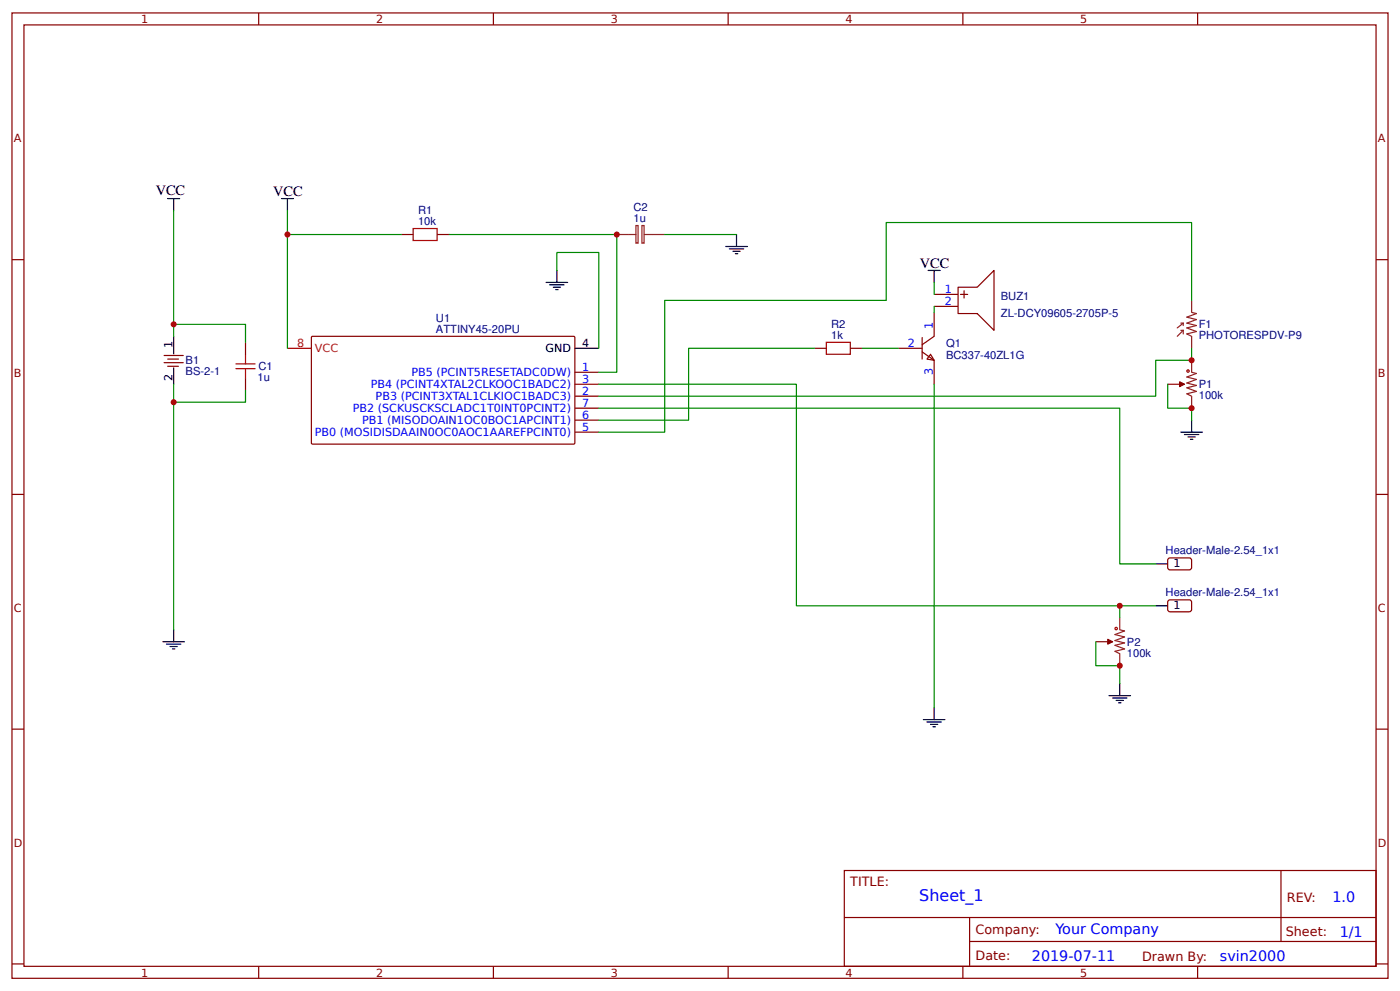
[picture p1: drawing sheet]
<svg xmlns="http://www.w3.org/2000/svg" width="309mm" height="219mm" viewBox="0 0 309 219" stroke-linecap="round" stroke-linejoin="round" font-family="sans-serif">
<g fill="none" stroke="#800" stroke-width=".26">
<path d="M2.6 2.9h304.1v213.2h-304.1zM5.3 5.5h298.7v208h-298.7zM57.1 2.9v2.6M109 2.9v2.6M160.9 2.9v2.6M212.7 2.9v2.6M264.6 2.9v2.6M2.6 57.4h2.7M304 57.4h2.7M36.2 78.5h4.3M37 79.3h2.4M68.8 74.4l.3-.1h57.8l.1 .3v23.4l-.3 .1h-57.8l-.1-.3z"/>
<path d="M206.4 65h5.3M206.4 67.7h5.3M211.7 63.4h4.2l3.7-3.7v13.3l-3.7-3.7h-4.2zM212.2 65h1.6M213 64.2v1.6M36.2 80.1h4.3M37 80.9h2.4M127 82.2h5.3M127 87.5h5.3M127 84.9h5.3M127 95.5h5.3M127 92.8h5.3"/>
<path d="M127 90.2h5.3M258 84.9h2.6M2.6 109.2h2.7M304 109.2h2.7M258 123.5l.5-.3 4.5 .1 .3 .5-.1 1.8-.5 .3-4.5-.1-.2-.4zM258 132.8l.5-.3 4.5 .1 .3 .4-.1 1.9-.5 .2h-4.5l-.2-.5zM242.1 141.8h2.6M2.6 161.1h2.7M304 161.1h2.7M186.5 192.3h117.5v21.2h-117.5zM283 192.3v15.7M2.6 212.9h2.7"/>
<path d="M57.1 213.5v2.6M109 213.5v2.6M160.9 213.5v2.6M186.6 202.7h117.3M212.7 213.5v2.6M214.2 208h89.7M214.2 202.7v10.6M264.6 213.5v2.6M304 212.9h2.7"/>
</g>
<g fill="none" stroke="#000" stroke-width=".26">
<path d="M37 43.9h2.7M38.4 43.9v2.6M62.2 43.9h2.6M63.5 43.9v2.6M123 59.7v2.7M38.4 74.3v4M120.6 62.4h4.8M121.4 62.9h3.2M122.2 63.4h1.6M122.8 64h.5M127 76.9h5.3M38.4 81.2v3.7"/>
<path d="M260.9 95.5h4.7M261.7 96h3.1M262.5 96.5h1.6M263 97h.5M263.3 92.8v2.7M38.4 139.1v2.7M255.3 124.6h2.7M255.3 133.8h2.7M36 141.8h4.7M36.8 142.3h3.2M37.6 142.8h1.6M38.1 143.4h.5"/>
<path d="M245 153.7h4.8M245.8 154.2h3.2M246.6 154.7h1.6M247.1 155.3h.5M247.4 151v2.7"/>
</g>
<path d="M63.5 76.9h5.3" fill="none" stroke="#f00" stroke-width=".26"/>
<path d="M260.9 73h.5M260.9 71.4h.5M261.4 73l-1.3 1.3M261.4 71.4v.5M261.4 73v.8M261.4 71.4l-1.3 1M263.3 66.4v2.6l1 .3-2.1 .8 2.1 .5-2.1 .8 2.1 .5-2.1 .5 2.1 .8-2.1 .6 1.1 .5v2.6M263.3 79.6v2.6l1 .3-2.1 .8 2.1 .5-2.1 .8 2.1 .5-2.1 .6 2.1 .8-2.1 .5 1.1 .5v2.7M260.6 84.9h1.1M247.4 136.5v2.6l1 .3-2.1 .8 2.1 .5-2.1 .8 2.1 .5-2.1 .6 2.1 .8-2.1 .5 1.1 .5v2.7M244.7 141.8h1.1" fill="none" stroke="#8d2323" stroke-width=".26"/>
<g fill="#800" stroke="#800" stroke-width=".26">
<path d="M260.6 84.3l1.1 .6-1.1 .5z"/>
<path d="M244.7 141.2l1.1 .6-1.1 .5z"/>
</g>
<g fill="none" stroke="#a00000" stroke-width=".26">
<circle cx="262.5" cy="82" r=".26"/>
<circle cx="246.6" cy="138.9" r=".26"/>
</g>
<path d="M38.4 46.5v27.8M263.3 76.9v2.7h-8v7.9h-123M38.4 84.9v54.2M258 84.9v5.3h5.3v2.6M242.1 141.8v5.3h5.3v3.9" fill="none" stroke="#080" stroke-width=".26"/>
<path d="M205.6 78.3l.8 1.3-1.6-.3z" fill="#fefefe" stroke="#800" stroke-width=".26"/>
<path d="M88.6 51.8h2.7M96.6 51.8h2.6M54.2 75.6v2.7M179.9 76.9h2.7M187.9 76.9h2.6M198.4 76.9h5.3M203.7 77.7l2.7 1.9v5.3M203.7 74.6v4.7M206.4 69v5.3l-2.7 1.8M54.2 83.6v2.6" fill="none" stroke="#800" stroke-width=".26"/>
<path d="M160.3 54.5h4.8M161.1 55h3.2M161.9 55.5h1.6M162.5 56h.5M162.7 51.8v2.7M205.1 59.7h2.6M206.4 59.7v2.7M204 159h4.8M204.8 159.5h3.2M206.4 156.3v2.7M205.6 160h1.6M206.1 160.5h.5" fill="none" stroke="#000" stroke-width=".26"/>
<path d="M91.3 50.5h5.3v2.6h-5.3zM54.2 78.3v2.1M182.6 75.6h5.3v2.7h-5.3zM52.1 81.4h4.3M52.1 80.4h4.3M54.2 81.4v2.2" fill="none" stroke="#a00000" stroke-width=".26"/>
<g fill="none" stroke="#080" stroke-width=".26">
<path d="M63.5 46.5v30.4M63.5 51.8h25.1M99.2 51.8h37.1v30.4h-4M123 59.7v-3.9h9.3v21.1M146.8 51.8h15.9M38.4 71.6h15.8v4M179.9 76.9h-27.8v15.9h-19.8M190.5 76.9h7.9M206.4 62.4v2.6M206.4 67.7v1.3M263.3 66.4v-17.2h-67.5v17.2h-49v29.1h-14.5M54.2 86.2v2.6h-15.8"/>
<path d="M132.3 90.2h115.1v34.4h7.9M132.3 84.9h43.6v48.9h71.5M206.4 84.9v71.4M255.3 133.8h-7.9v2.7"/>
</g>
<path d="M136.3 51.8h4.2M140.5 49.8h.5v3.9h-.5zM141.8 49.8h.5v3.9h-.5zM142.3 51.8h4.5" fill="none" stroke="#8d2323" stroke-width=".26"/>
<g fill="#c00">
<circle cx="247.4" cy="133.8" r=".66"/>
<circle cx="63.5" cy="51.8" r=".66"/>
<circle cx="38.4" cy="71.6" r=".66"/>
<circle cx="247.4" cy="147.1" r=".66"/>
<circle cx="263.3" cy="90.2" r=".66"/>
<circle cx="38.4" cy="88.8" r=".66"/>
<circle cx="136.3" cy="51.8" r=".66"/>
<circle cx="263.3" cy="79.6" r=".66"/>
</g>
<text font-size="3.5" fill="#00f" x="203.1" y="199.1">Sheet_1</text>
<g font-size="3.2">
<text x="34.4" y="43">VCC</text>
<text x="60.3" y="43.3">VCC</text>
<text x="203.2" y="59.2">VCC</text>
</g>
<g font-size="3.2" fill="#00f">
<text x="294.4" y="199.2">1.0</text>
<text x="233.2" y="206.4">Your Company</text>
<text x="296" y="207">1/1</text>
<text x="228" y="212.3">2019-07-11</text>
<text x="269.5" y="212.2">svin2000</text>
</g>
<g font-size="2.8" fill="#800">
<text x="187.9" y="195.7">TITLE:</text>
<text x="284.3" y="199.2">REV:</text>
<text x="215.5" y="206.4">Company:</text>
<text x="284.1" y="206.9">Sheet:</text>
<text x="215.5" y="212.1">Date:</text>
<text x="252.3" y="212.2">Drawn By:</text>
</g>
<g font-size="2.5" fill="#800">
<text x="31.2" y="5.1">1</text>
<text x="83.1" y="5.1">2</text>
<text x="134.9" y="5.1">3</text>
<text x="186.8" y="5.1">4</text>
<text x="238.7" y="5.1">5</text>
<text x="3" y="31.4">A</text>
<text x="304.4" y="31.4">A</text>
<text x="3" y="83.3">B</text>
<text x="304.4" y="83.3">B</text>
<text x="3" y="135.1">C</text>
<text x="304.4" y="135.1">C</text>
<text x="3" y="187">D</text>
<text x="304.4" y="187">D</text>
<text x="31.2" y="215.7">1</text>
<text x="83.1" y="215.7">2</text>
<text x="134.9" y="215.7">3</text>
<text x="186.8" y="215.7">4</text>
<text x="238.7" y="215.7">5</text>
</g>
<g font-size="2.5" fill="#000080">
<text x="92.3" y="47.3">R1</text>
<text x="140" y="46.6">C2</text>
<text x="92.3" y="49.7">10k</text>
<text x="140" y="49">1u</text>
<text x="96.3" y="71.1">U1</text>
<text x="221.1" y="69.9">ZL-DCY09605-2705P-5</text>
<text x="221.1" y="66.2">BUZ1</text>
<text x="96.3" y="73.5">ATTINY45-20PU</text>
<text x="183.6" y="74.8">1k</text>
<text x="183.6" y="72.4">R2</text>
<text x="209" y="76.5">Q1</text>
<text x="264.8" y="74.9">PHOTORESPDV-P9</text>
<text x="264.8" y="72.5">F1</text>
<text x="41" y="82.9">BS-2-1</text>
<text x="41" y="80.4">B1</text>
<text x="57.1" y="81.8">C1</text>
<text x="209" y="79.2">BC337-40ZL1G</text>
<text x="56.9" y="84.2">1u</text>
<text x="264.8" y="88.1">100k</text>
<text x="264.8" y="85.7">P1</text>
<text x="257.5" y="122.4">Header-Male-2.54_1x1</text>
<text x="257.5" y="131.7">Header-Male-2.54_1x1</text>
<text x="249" y="142.6">P2</text>
<text x="249" y="145">100k</text>
</g>
<g font-size="2.5" fill="#00f">
<text x="208.8" y="64.8">1</text>
<text x="208.8" y="67.4">2</text>
<text x="200.6" y="76.7">2</text>
<text x="206.1" y="72.7" transform="rotate(-90 206.1 72.7)">1</text>
<text x="90.9" y="83">PB5 (PCINT5RESETADC0DW)</text>
<text x="128.6" y="82">1</text>
<text x="206.1" y="82.7" transform="rotate(-90 206.1 82.7)">3</text>
<text x="81.9" y="85.7">PB4 (PCINT4XTAL2CLKOOC1BADC2)</text>
<text x="83" y="88.3">PB3 (PCINT3XTAL1CLKIOC1BADC3)</text>
<text x="128.6" y="87.3">2</text>
<text x="128.6" y="84.6">3</text>
<text x="128.6" y="89.9">7</text>
<text x="77.9" y="91">PB2 (SCKUSCKSCLADC1T0INT0PCINT2)</text>
<text x="80" y="93.6">PB1 (MISODOAIN1OC0BOC1APCINT1)</text>
<text x="128.6" y="95.2">5</text>
<text x="128.6" y="92.6">6</text>
<text x="69.6" y="96.3">PB0 (MOSIDISDAAIN0OC0AOC1AAREFPCINT0)</text>
</g>
<g font-size="2.5">
<text x="38.1" y="76.9" transform="rotate(-90 38.1 76.9)">1</text>
<text x="120.5" y="77.7">GND</text>
<text x="128.6" y="76.7">4</text>
<text x="38.1" y="84.1" transform="rotate(-90 38.1 84.1)">2</text>
<text x="259.3" y="125.4">1</text>
<text x="259.3" y="134.6">1</text>
</g>
<g font-size="2.5" fill="#f00">
<text x="65.6" y="76.7">8</text>
<text x="69.6" y="77.7">VCC</text>
</g>
</svg>
